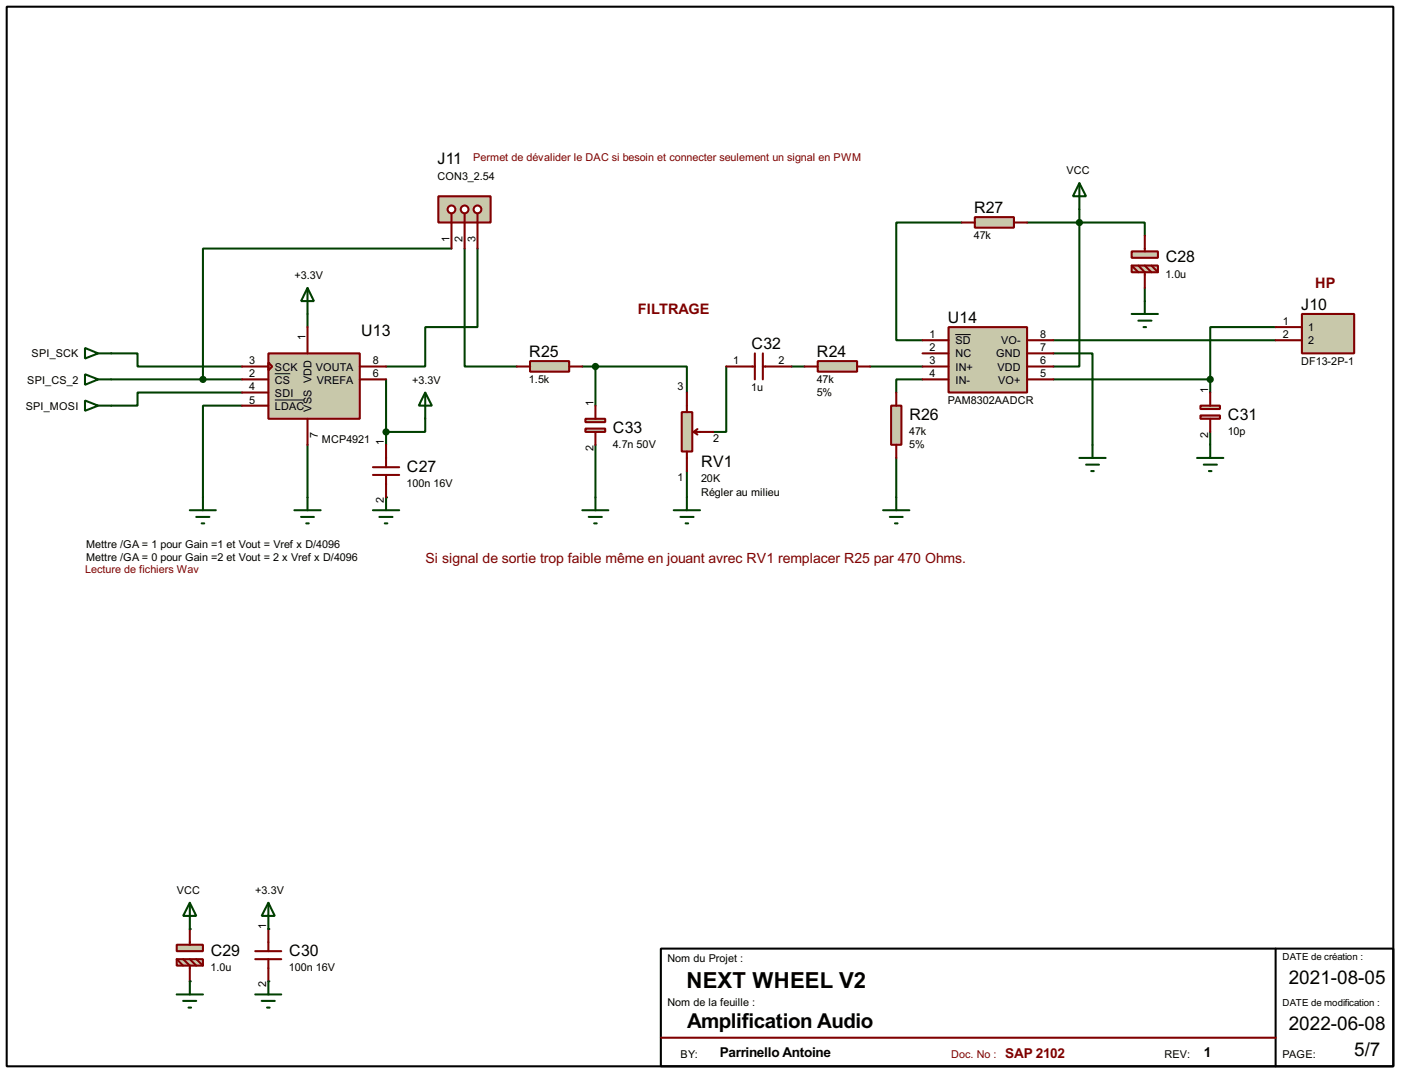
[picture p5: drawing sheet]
<svg xmlns="http://www.w3.org/2000/svg" width="272mm" height="208mm" viewBox="0 0 272 208" stroke-linecap="round" stroke-linejoin="round" font-family="sans-serif">
<g fill="#004000">
<circle cx="36.9" cy="180.4" r=".2"/>
<circle cx="36.9" cy="190.5" r=".2"/>
<circle cx="52.1" cy="190.5" r=".2"/>
<circle cx="52.1" cy="180.4" r=".2"/>
</g>
<path d="M21.6 68.6h5.1v2.6h20.3M47 76.2h-20.3v2.6h-5.1M47 78.8h-7.6v17.8M59.7 61v2.5M75 73.7v10.2h7.6v-2.6M59.7 86.4v10.2" fill="none" stroke="#004000" stroke-width=".4"/>
<circle cx="75" cy="96.6" r=".2" fill="#004000"/>
<g fill="none" stroke="#004000" stroke-width=".4">
<path d="M87.7 48.3h-48.3v25.4M90.2 48.3v22.9h10.2M92.7 48.3v15.2h-10.1v7.7h-7.6M186.7 43.2h-12.7v22.9h5.1M199.4 43.2h10.2M209.6 43.2v28h-5.1M209.6 43.2h12.7v2.6M209.6 40.7v2.5M222.3 55.9v2.6M21.6 73.7h25.4M113.1 71.2h2.5M115.6 71.2h17.8v5"/>
<path d="M115.6 71.2v7.6M141 71.2v12.7h-2.5M153.7 71.2h2.5M168.9 71.2h10.2M179.1 73.7h-5.1v2.5M204.5 68.6h7.6v17.8M204.5 66.1h43.2M204.5 73.7h30.5M235 73.7v2.5M247.7 63.5h-12.7v10.2M75 83.9v2.5M115.6 86.4v10.2"/>
<path d="M133.4 91.5v5.1M174 88.9v7.7M235 83.9v2.5"/>
</g>
<g fill="#c8c8aa" stroke="#800000" stroke-width=".4">
<path d="M34.3 183.4h5.1v1.3h-5.1z"/>
<path d="M34.3 186.2h5.1v1.3h-5.1z"/>
</g>
<path d="M34.3 186.2l1.3 1.3M35.6 186.2l1.3 1.3v3M36.9 180.4v3M36.9 186.2l1.2 1.3M38.1 186.2l1.3 1.3M49.6 186.2h5M49.6 184.7h5M52.1 180.4v4.3M52.1 186.2v4.3M128.3 201.5h119.4" fill="none" stroke="#800000" stroke-width=".4"/>
<path d="M36.9 175.3l1.2 2.5h-2.5zM36.9 175.3v5.1M52.1 175.3l1.3 2.5h-2.6zM52.1 175.3v5.1M34.3 193.1h5.1M35.6 194.3h2.5M36.6 195.6h.5M36.9 190.5v2.6M49.6 193.1h5M50.8 194.3h2.6M51.9 195.6h.5M52.1 190.5v2.6" fill="none" stroke="#004000" stroke-width=".4"/>
<path d="M1.3 1.3h269.2v205.7h-269.2zM128.3 184.2h142.2v22.8h-142.2zM247.7 184.2v22.8" fill="none" stroke="#000" stroke-width=".4"/>
<path d="M252.8 61h10.1v7.6h-10.1z" fill-rule="evenodd" fill="#c8c8aa" stroke="#800000" stroke-width=".4"/>
<path d="M247.7 63.5h5.1M247.7 66.1h5.1" fill="none" stroke="#800000" stroke-width=".4"/>
<path d="M52.1 68.6h17.8v12.7h-17.8z" fill="#c8c8aa" stroke="#800000" stroke-width=".4"/>
<g fill="none" stroke="#800000" stroke-width=".4">
<path d="M47 71.2h5.1M47 73.7h5.1M47 76.2h5.1M47 78.8h5.1M52.1 70.4l.8 .8-.8 .7zM59.7 63.5v5.1M69.9 71.2h5.1M69.9 73.7h5.1M59.7 81.3v5.1M72.4 92.2h5.1M72.4 90.7h5.1M75 86.4v4.3"/>
<path d="M75 92.2v4.4"/>
</g>
<path d="M53.4 72.6h3M53.4 77.7h5.7" fill="none" stroke="#000" stroke-width=".19"/>
<g fill="none" stroke="#004000" stroke-width=".4">
<path d="M59.7 55.9l1.3 2.6h-2.5zM59.7 55.9v5.1M16.5 72.7l2.6 1-2.6 1zM16.5 67.6l2.6 1-2.6 1zM16.5 77.8l2.6 1-2.6 1zM19.1 73.7h2.5M19.1 68.6h2.5M19.1 78.8h2.5M82.6 76.2l1.3 2.6h-2.6zM82.6 76.2v5.1M36.9 99.1h5M39.4 96.6v2.5"/>
<path d="M57.2 99.1h5.1M59.7 96.6v2.5M72.4 99.1h5.1M75 96.6v2.5M38.1 100.4h2.6M39.2 101.6h.5M58.5 100.4h2.5M59.5 101.6h.5M73.7 100.4h2.5M74.7 101.6h.5"/>
</g>
<circle cx="74.9" cy="83.9" r=".5" fill="#004000" stroke="#004000" stroke-width=".4"/>
<path d="M184.2 63.5h15.2v12.7h-15.2z" fill-rule="evenodd" fill="#c8c8aa" stroke="#800000" stroke-width=".4"/>
<path d="M179.1 66.1h5.1M179.1 68.6h5.1M179.1 71.2h5.1M179.1 73.7h5.1M199.4 66.1h5.1M199.4 68.6h5.1M199.4 71.2h5.1M199.4 73.7h5.1" fill="none" stroke="#800000" stroke-width=".4"/>
<path d="M185.5 65h3" fill="none" stroke="#000" stroke-width=".19"/>
<path d="M209.6 35.6l1.3 2.5h-2.6zM209.6 35.6v5.1M171.5 99.1h5.1M174 96.6v2.5M209.6 88.9h5.1M210.9 90.2h2.5M211.9 91.5h.5M212.1 86.4v2.5M172.8 100.4h2.5M173.8 101.6h.5" fill="none" stroke="#004000" stroke-width=".4"/>
<g fill="#c8c8aa" stroke="#800000" stroke-width=".4">
<path d="M219.7 48.8h5.1v1.3h-5.1z"/>
<path d="M219.7 51.6h5.1v1.3h-5.1z"/>
</g>
<path d="M219.7 51.6l1.3 1.3M221 51.6l1.3 1.3v3M222.3 45.8v3M222.3 51.6l1.3 1.3M223.6 51.6l1.2 1.3" fill="none" stroke="#800000" stroke-width=".4"/>
<circle cx="209.5" cy="43.2" r=".5" fill="#004000" stroke="#004000" stroke-width=".4"/>
<path d="M222.3 58.5v2.5M219.7 61h5.1M221 62.3h2.6M222 63.5h.5" fill="none" stroke="#004000" stroke-width=".4"/>
<path d="M158.8 70.1h7.6v2.1h-7.6z" fill="#c8c8aa" stroke="#800000" stroke-width=".4"/>
<path d="M156.2 71.2h2.6M166.4 71.2h2.5" fill="none" stroke="#800000" stroke-width=".4"/>
<g fill="#c8c8aa" stroke="#800000" stroke-width=".4">
<path d="M233.1 78.8h3.8v.6h-3.8z"/>
<path d="M233.1 80.7h3.8v.6h-3.8z"/>
</g>
<path d="M235 76.2v2.6M235 81.3v2.6" fill="none" stroke="#800000" stroke-width=".4"/>
<circle cx="234.9" cy="73.7" r=".5" fill="#004000" stroke="#004000" stroke-width=".4"/>
<path d="M232.4 88.9h5.1M233.7 90.2h2.6M234.7 91.5h.5M235 86.4v2.5" fill="none" stroke="#004000" stroke-width=".4"/>
<path d="M132.4 80h2v7.7h-2z" fill="#c8c8aa" stroke="#800000" stroke-width=".4"/>
<path d="M133.4 76.2v3.8M133.4 87.7v3.8M134.7 83.9l.7 .5M134.7 83.9h3.8M135.4 83.3l-.7 .6" fill="none" stroke="#800000" stroke-width=".4"/>
<path d="M130.8 99.1h5.1M133.4 96.6v2.5M132.1 100.4h2.6M133.1 101.6h.5" fill="none" stroke="#004000" stroke-width=".4"/>
<path d="M102.9 70.1h7.6v2.1h-7.6z" fill="#c8c8aa" stroke="#800000" stroke-width=".4"/>
<path d="M100.4 71.2h2.5M110.5 71.2h2.6M141 71.2h5.6M146.6 68.6v5.1M148.1 71.2h5.6M148.1 68.6v5.1" fill="none" stroke="#800000" stroke-width=".4"/>
<path d="M173 78.8h2v7.6h-2z" fill="#c8c8aa" stroke="#800000" stroke-width=".4"/>
<path d="M174 76.2v2.6M174 86.4v2.5" fill="none" stroke="#800000" stroke-width=".4"/>
<path d="M113.1 99.1h5M115.6 96.6v2.5M114.3 100.4h2.6M115.4 101.6h.5" fill="none" stroke="#004000" stroke-width=".4"/>
<path d="M85.1 38.1h10.2v5.1h-10.2z" fill="#c8c8aa" stroke="#800000" stroke-width=".4"/>
<path d="M87.7 41.4v1.8" fill="none" stroke="#800000" stroke-width=".4"/>
<circle cx="87.6" cy="40.7" r=".75" fill="#feffff" stroke="#800000" stroke-width=".4"/>
<path d="M90.2 41.4v1.8" fill="none" stroke="#800000" stroke-width=".4"/>
<circle cx="90.2" cy="40.7" r=".75" fill="#feffff" stroke="#800000" stroke-width=".4"/>
<path d="M92.7 41.4v1.8" fill="none" stroke="#800000" stroke-width=".4"/>
<circle cx="92.7" cy="40.7" r=".75" fill="#feffff" stroke="#800000" stroke-width=".4"/>
<path d="M87.7 43.2v5.1M90.2 43.2v5.1M92.7 43.2v5.1" fill="none" stroke="#800000" stroke-width=".4"/>
<circle cx="39.4" cy="73.7" r=".5" fill="#004000" stroke="#004000" stroke-width=".4"/>
<path d="M189.3 42.2h7.6v2h-7.6z" fill="#c8c8aa" stroke="#800000" stroke-width=".4"/>
<path d="M186.7 43.2h2.6M196.9 43.2h2.5" fill="none" stroke="#800000" stroke-width=".4"/>
<g fill="#c8c8aa" stroke="#800000" stroke-width=".4">
<path d="M113.7 81.3h3.8v.7h-3.8z"/>
<path d="M113.7 83.2h3.8v.7h-3.8z"/>
</g>
<path d="M115.6 78.8v2.5M115.6 83.9v2.5" fill="none" stroke="#800000" stroke-width=".4"/>
<circle cx="115.6" cy="71.2" r=".5" fill="#004000" stroke="#004000" stroke-width=".4"/>
<text font-size="4.8" x="133.3" y="191.7">NEXT WHEEL V2</text>
<text font-size="4.5" x="133.4" y="199.6">Amplification Audio</text>
<g font-size="4.1">
<text x="250.2" y="191.1">2021-08-05</text>
<text x="250.2" y="199.9">2022-06-08</text>
<text x="262.9" y="205">5/7</text>
</g>
<g font-size="3.5">
<text x="85" y="31.9">J11</text>
<text x="189.1" y="41.3">R27</text>
<text x="226.3" y="51">C28</text>
<text x="70.1" y="65.3">U13</text>
<text x="184" y="62.7">U14</text>
<text x="252.6" y="60.2">J10</text>
<text x="102.8" y="69.3">R25</text>
<text x="145.9" y="67.8">C32</text>
<text x="158.6" y="69.3">R24</text>
<text x="119" y="84">C33</text>
<text x="176.6" y="81.5">R26</text>
<text x="238.4" y="81.5">C31</text>
<text x="79" y="91.6">C27</text>
<text x="136.2" y="90.7">RV1</text>
<text x="40.9" y="185.6">C29</text>
<text x="56.2" y="185.6">C30</text>
</g>
<g font-size="3.2" fill="#800000">
<text x="255.3" y="56">HP</text>
<text x="123.8" y="61">FILTRAGE</text>
</g>
<text font-size="3.1" fill="#800000" x="82.6" y="109.3">Si signal de sortie trop faible même en jouant avrec RV1 remplacer R25 par 470 Ohms.</text>
<g font-size="3">
<text x="139.7" y="205.2">Parrinello Antoine</text>
<text x="233.7" y="205.2">1</text>
</g>
<text font-size="3" fill="#800000" x="195.1" y="205.4">SAP 2102</text>
<g font-size="2.4">
<text x="84.9" y="34.9">CON3_2.54</text>
<text x="207" y="33.9">VCC</text>
<text x="87.3" y="46.9" transform="rotate(-90 87.3 46.9)">1</text>
<text x="89.8" y="46.9" transform="rotate(-90 89.8 46.9)">2</text>
<text x="92.3" y="46.9" transform="rotate(-90 92.3 46.9)">3</text>
<text x="189.1" y="46.4">47k</text>
<text x="226.3" y="53.9">1.0u</text>
<text x="57.2" y="54.2">+3.3V</text>
<text x="180.5" y="65.6">1</text>
<text x="202" y="65.6">8</text>
<text x="249.1" y="63.1">1</text>
<text x="249.1" y="65.6">2</text>
<text x="254" y="64.3">1</text>
<text x="6.1" y="69.4">SPI_SCK</text>
<text x="48.4" y="70.8">3</text>
<text x="53.4" y="72">SCK</text>
<text x="59.3" y="66" transform="rotate(-90 59.3 66)">1</text>
<text x="61.3" y="72">VOUTA</text>
<text x="72.4" y="70.8">8</text>
<text x="142.4" y="70.8">1</text>
<text x="151.2" y="70.8">2</text>
<text x="180.5" y="68.2">2</text>
<text x="180.5" y="70.8">3</text>
<text x="185.5" y="66.9">SD</text>
<text x="185.5" y="69.4">NC</text>
<text x="185.5" y="72">IN+</text>
<text x="193.4" y="69.4">GND</text>
<text x="193.6" y="72">VDD</text>
<text x="194.3" y="66.9">VO-</text>
<text x="202" y="68.2">7</text>
<text x="202" y="70.8">6</text>
<text x="252.6" y="70.8">DF13-2P-1</text>
<text x="254" y="66.9">2</text>
<text x="5.3" y="74.4">SPI_CS_2</text>
<text x="48.4" y="73.3">2</text>
<text x="48.4" y="75.8">4</text>
<text x="53.4" y="74.4">CS</text>
<text x="53.4" y="77">SDI</text>
<text x="61.5" y="74.4">VREFA</text>
<text x="72.4" y="73.3">6</text>
<text x="80" y="74.4">+3.3V</text>
<text x="102.7" y="74.4">1.5k</text>
<text x="131.6" y="75.8">3</text>
<text x="145.9" y="75.8">1u</text>
<text x="158.6" y="74.4">47k</text>
<text x="158.6" y="76.9">5%</text>
<text x="180.5" y="73.3">4</text>
<text x="185.5" y="74.4">IN-</text>
<text x="193.8" y="74.4">VO+</text>
<text x="202" y="73.3">5</text>
<text x="234.6" y="76.2" transform="rotate(-90 234.6 76.2)">1</text>
<text x="5" y="79.6">SPI_MOSI</text>
<text x="48.4" y="78.3">5</text>
<text x="53.4" y="79.6">LDAC</text>
<text x="60.5" y="80" transform="rotate(-90 60.5 80)">VSS VDD</text>
<text x="115.2" y="78.7" transform="rotate(-90 115.2 78.7)">1</text>
<text x="184" y="78.4">PAM8302AADCR</text>
<text x="61.7" y="85" transform="rotate(-90 61.7 85)">7</text>
<text x="62.5" y="86.1">MCP4921</text>
<text x="74.6" y="86.4" transform="rotate(-90 74.6 86.4)">1</text>
<text x="115.2" y="87.5" transform="rotate(-90 115.2 87.5)">2</text>
<text x="119" y="86.9">4.7n 50V</text>
<text x="138.5" y="85.9">2</text>
<text x="176.5" y="84.3">47k</text>
<text x="176.5" y="86.9">5%</text>
<text x="234.6" y="85" transform="rotate(-90 234.6 85)">2</text>
<text x="238.4" y="84.3">10p</text>
<text x="79" y="94.5">100n 16V</text>
<text x="131.6" y="93.5">1</text>
<text x="136.1" y="93.7">20K</text>
<text x="74.6" y="97.7" transform="rotate(-90 74.6 97.7)">2</text>
<text x="136.1" y="96.2">Régler au milieu</text>
<text x="16.7" y="106.4">Mettre /GA = 1 pour Gain =1 et Vout = Vref x D/4096</text>
<text x="16.7" y="108.9">Mettre /GA = 0 pour Gain =2 et Vout = 2 x Vref x D/4096</text>
<text x="34.3" y="173.6">VCC</text>
<text x="49.6" y="173.6">+3.3V</text>
<text x="51.7" y="180.4" transform="rotate(-90 51.7 180.4)">1</text>
<text x="40.9" y="188.5">1.0u</text>
<text x="51.7" y="191.6" transform="rotate(-90 51.7 191.6)">2</text>
<text x="56.1" y="188.5">100n 16V</text>
<text x="129.6" y="186.8">Nom du Projet :</text>
<text x="129.6" y="195.2">Nom de la feuille :</text>
<text x="132.1" y="205.4">BY:</text>
<text x="226.1" y="205.4">REV:</text>
<text x="249" y="205.4">PAGE:</text>
</g>
<g font-size="2.4" fill="#800000">
<text x="91.9" y="31.2">Permet de dévalider le DAC si besoin et connecter seulement un signal en PWM</text>
<text x="16.5" y="111.3">Lecture de fichiers Wav</text>
<text x="184.7" y="205.5">Doc. No :</text>
</g>
<g font-size="2.1">
<text x="249" y="186.4">DATE de création :</text>
<text x="249" y="195.3">DATE de modification :</text>
</g>
</svg>
